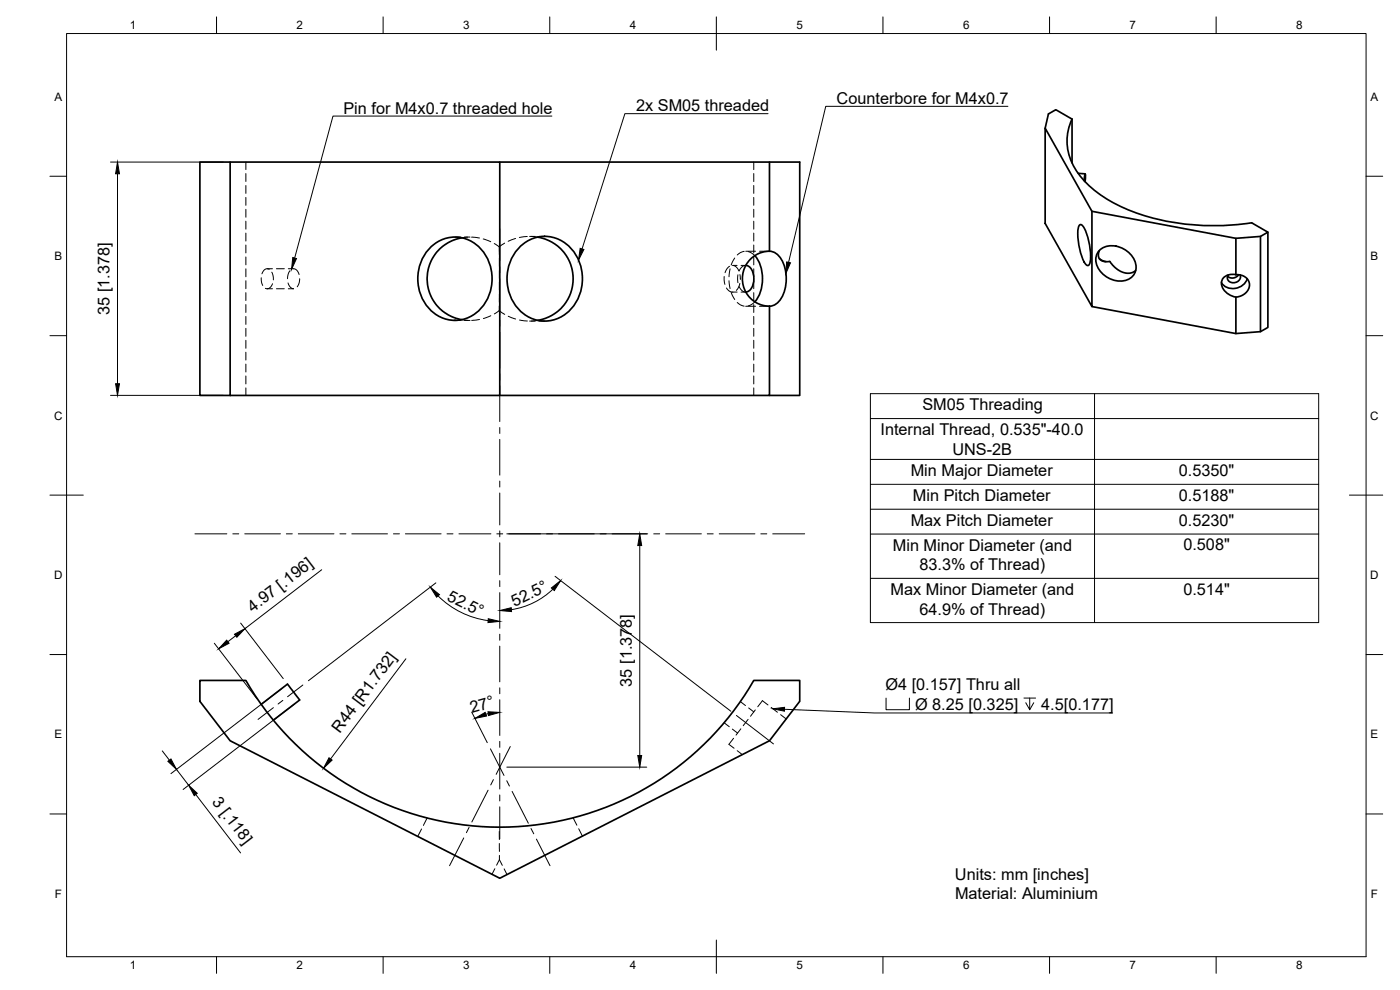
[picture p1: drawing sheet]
<svg xmlns="http://www.w3.org/2000/svg" width="420mm" height="297mm" viewBox="0 0 420 297" stroke-linecap="round" stroke-linejoin="round" font-family="sans-serif">
<!-- layer: Visible -->
<g fill="none" stroke="#000" stroke-width=".51">
<path d="M313.7 38.5l14 24.9v28.6l-14-25zM321.7 35.7a16.2 16.2 0 0 0 3.8 18.6 46 46 0 0 0 24.2 12 74.9 74.9 0 0 0 25.9 .6l4.9 2.8-2.2 1.2-7.4 .6-43.2-8.1M321.7 35.7l-4.8-2.8-2.3 1.3-.9 4.3M321.7 35.7v13.2M69.1 48.6h80.9v70h-80.9zM69.1 48.6h-9.1v70h9.1M150 48.6h90v70h-9.1M230.9 48.6v26.8M323.6 52l2.1 .2M325.4 54.2l.3-2-.1 2.3M129.6 73.9a10.6 10.6 0 0 1 16.9 4.2 12.9 12.9 0 0 1-7.4 17.7 11.2 11.2 0 0 1-13.4-9.3 13.4 13.4 0 0 1 3.9-12.6zM138.6 71.4l-1.9 .4-2.2 1-1.6 1.1-1.8 1.7-1.3 2-.9 1.7-.5 2.2-.2 1.9 .2 2.4 .5 2.1 .9 1.8 1.3 2 1.8 1.7 1.6 1 2.2 1 1.9 .5"/>
<path d="M156.4 73.7a10.7 10.7 0 0 1 17.2 4.3 13.1 13.1 0 0 1-7.5 18 11.3 11.3 0 0 1-13.6-9.5 13.6 13.6 0 0 1 3.9-12.8zM161.4 71.1l2.2 .6 2 1 1.8 1.2 1.8 1.7 1.2 1.9 .8 1.8 .6 1.9 .2 2.2-.2 2.7-.6 1.9-.8 1.8-1.2 1.9-1.8 1.7-1.8 1.2-2 1-2.2 .5M223.8 79.6a3.5 3.5 0 0 1 2.5 4 3.5 3.5 0 0 1-2.5 4M225 78a7.3 7.3 0 0 1 7.4-2.3 9.3 9.3 0 0 1 3.5 9.1 8.2 8.2 0 0 1-3.5 6.7 7.7 7.7 0 0 1-9.2-5.3 8.3 8.3 0 0 1 1.8-8.2zM226.5 76.7a11.6 11.6 0 0 1 0 13.9M324 67.5l.3-.1a5 5 0 0 1 2.1 3.5 17 17 0 0 1 .6 8.3l-.5 .5a5 5 0 0 1-2.1-3.5 17 17 0 0 1-.6-8.4zM329.9 75.2l-.3 1.2 .3 1.1 .8 .8 1.5 .2a1.21 1.21 0 0 1 1.6 .9l1.7 1.5 2 1h1.7l1.6-.7M329.9 77.6l2 .9M330 75.1a7 7 0 0 1 10.3 2.6 4.3 4.3 0 0 1 0 4.7 4.3 4.3 0 0 1-4.4 1.9 7 7 0 0 1-7-7.2l.3-.8zM370.9 71.5v10.9a3.2 3.2 0 0 1 3.5 1.3 3.2 3.2 0 0 1-.1 3.7 4.7 4.7 0 0 1-3.4 1.7M378.3 70.9v28.6l-7.4 .6M380.5 69.7v28.5l-2.2 1.3"/>
<path d="M230.9 91.9v26.7h-80.9M370.9 89.2v10.9l-43.2-8.1M370.9 82.4a3.1 3.1 0 0 0-4.3 3.2 5.3 5.3 0 0 0 4.3 3.6M371.7 82.4l-.9 .8-.8 .2-.8-.1-.8-.4M372.2 82.5a1.97 1.97 0 0 1-1.5 2.3 1.97 1.97 0 0 1-2.4-1.5l.3-.8M374.3 83.6a4.5 4.5 0 0 1-7.7 1.2M60 204.2h13.8a88 88 0 0 0 152.4 0h13.8v6.2l-9.1 11.9-80.9 41.2-80.9-41.2-9.1-11.9zM78.4 211.3l7.9-6 .5 .7 3.1 4-7.9 6.1"/>
</g>
<!-- layer: Hidden -->
<g fill="none" stroke="#000" stroke-width=".3">
<path d="M73.8 48.6v2.3M73.8 52.1v2.4M73.8 55.7v2.3M73.8 59.2v2.4M226.2 48.6v2.3M226.2 52.1v2.4M226.2 55.7v2.3M226.2 59.2v2.4M73.8 62.8v2.4M73.8 66.4v2.4M73.8 69.9v2.4M73.8 73.5v2.4"/>
<path d="M73.8 77.1v2.4M136.5 71.1h1.7M139.4 71.1h1.7M140.3 71.1l-1.7 .3M141.5 71.1l2.4 .3M145 71.7l2.3 .8M148.3 73.1a1.93 1.93 0 0 1 1.5 1.4l.1 1.9M149.9 77.6v2.4M151.4 72.9l-1.6 1.1M154.7 71.6l-2.2 .8M158.2 71l-2.3 .3M158.9 70.9h1.7"/>
<path d="M159.4 70.9l2 .2M161.8 70.9h1.7M218.9 79.9l-.7 .7-.6 1.2M219.8 79.6h1.4M220.1 79.7l.9 .4 .7 1.1M220.5 77.4l-1.1 2.1M222.4 79.6h1.4l-1 .4-1 1.3M223.4 75.4l-1.2 .4-.9 .7M223.8 75.4h3M224.5 75.5l1.1 .5 .9 .7M226.2 62.8v2.4M226.2 66.4v2.4"/>
<path d="M226.2 69.9v2.4M226.2 73.5v2.4M226.2 77.1v2.4M227.9 75.4h3M73.8 80.7v2.3M73.8 84.2v2.4M73.8 87.8v2.4M73.8 91.4v2.4M73.8 94.9v2.4M73.8 98.5v2.4M78.4 83.3l.1 1.4 .3 .9M79.7 86.5l.5 .1"/>
<path d="M80.2 80.6h1.6M80.2 86.6h1.6M80.8 80.8a1.57 1.57 0 0 0-2.2 1.4M81.6 81.7l.3 .9 .1 1.4M81.8 85.1l-.6 1-1 .5M83 80.6h2.3M83 86.6h2.3M86.4 84.9l.8 1.4 .9 .3h-1.6M86.5 80.6l2.2 .2 .5 .5 .6 1.1M87 81.2l-.4 .8-.3 1.6M89.9 83.6l-.1 1.2-.6 1.2M136.5 96.1h1.7"/>
<path d="M138.6 95.9l1.8 .2M139.4 96.1h1.7M143.9 95.8l-2.3 .3M147.3 94.7l-2.2 .9M149.8 93.2l-1.4 1M149.8 93.2l1.7 1.1M149.8 91.8v1.4M149.9 88.3v2.4M149.9 84.7v2.4M149.9 81.1v2.4M152.5 94.9l2.2 .8M155.9 96l2.4 .3"/>
<path d="M158.9 96.3h1.7M161.4 96.1l-1.9 .2M161.8 96.3h1.7M217.3 83l.3 2.3M218 86.4l.9 .9 1 .3M218.8 84.2l.3 2.4M219.1 80.7l-.3 2.3M219.4 87.7l1.1 2.2M219.8 87.6h1.4M221.3 90.7l.9 .8 1.1 .3M221.5 82.5v2.3M221.8 86l1 1.3 1 .3h-1.4"/>
<path d="M222 85l-.3 1.1-.7 1M222.1 82.4l.1 1.4M223.8 91.9h3M226.2 80.7v2.3M226.2 84.2v2.4M226.2 87.8v2.4M226.2 91.4v2.4M226.2 94.9v2.4M226.2 98.5v2.4M226.5 90.6l-.9 .7-1.1 .5M227.9 91.9h3M73.8 102.1v2.4"/>
<path d="M73.8 105.7v2.3M73.8 109.2v2.4M73.8 112.8v2.4M73.8 116.4v2.2M226.2 102.1v2.4M226.2 105.7v2.3M226.2 109.2v2.4M226.2 112.8v2.4M226.2 116.4v2.2M217.3 216.9l1.6 1.1M219.8 218.8l1.6 1.1M222.2 210.5l1.5 1.2"/>
<path d="M222.3 218.7l-1.4 1.9M224.5 215.8l-1.4 1.9M224.7 212.4l1.5 1.2M226.7 213l-1.5 1.9M230.5 211.5l-1.7-1.3-1.4 1.9M231.4 212.2l1.9 1.5M234.3 214.4l1.6 1.3M220.2 221.5l-1.4 1.8 1.5 1.2M221.3 225.2l1.5 1.2M126.5 248.7l-1.1 2.3M128.2 245.4l-1.1 2.3M149.8 248.2v.1"/>
<path d="M149.8 249.5l.1 2.4M149.9 253.1v2.4M149.9 256.7v1.2M149.9 257.9l-.9 1.7M149.9 257.9l.8 1.7M172 245.4l1.1 2.2M173.7 248.7l1.1 2.2M148.5 260.7l-.8 1.6M151.3 260.7l.9 1.7"/>
</g>
<!-- layer: Border -->
<g fill="none" stroke="#000" stroke-width=".3">
<path d="M20 10.1h390v276.9h-390zM65 5.1v5M115 5.1v5M165 5.1v5M215 5.1v10M265 5.1v5M315 5.1v5M365 5.1v5M15 52.9h5M410 52.9h5M15 100.7h5M410 100.7h5"/>
<path d="M15 148.6h10M405 148.6h10M15 196.4h5M410 196.4h5M15 244.2h5M410 244.2h5M65 287v5M115 287v5M165 287v5M215 282.1v9.9M265 287v5M315 287v5"/>
<path d="M365 287v5"/>
</g>
<!-- layer: Dimensions -->
<g fill="none" stroke="#000" stroke-width=".3">
<path d="M33.2 48.6h33.8M35.3 52.1v63M33.2 118.6h33.8M96.5 170.9l-23 17.7M130.8 174.9l-38.2 29.3M131.5 178.8a26.3 26.3 0 0 0 15 7.4M152.1 160.2h42M165.9 176.8a23 23 0 0 1-12.4 6.1M166.6 172.9l52.7 40.5M192 163.7v63M64.3 193l12.8 16.7M70.7 190.8l-2.3 1.7"/>
<path d="M72.2 187l12.8 16.6M121.8 197.7l-22.6 30M84.6 206.6l-33.3 25.5M88.3 211.3l-33.4 25.6M141.6 213.7l4.6 9.1M146.5 214.1l-.7 .2M48.7 225.3l2.1 2.8M53 230.9l3.6 4.7M58.8 238.4l13.4 17.5M152.1 230.2h42"/>
</g>
<g fill="#000" stroke="#000" stroke-width=".3">
<path d="M35.3 48.6l.6 3.5h-1.2zM34.7 115.1h1.2l-.6 3.5zM129.2 176.2l2.7 2.2-.9 .8zM165.5 176.4l2.8-2.2-2 3zM192 160.2l.6 3.5h-1.2zM68 192.1l.7 .9-3.1 1.7zM70.4 190.3l3.1-1.7-2.4 2.6zM146.5 185.6l3.5 .8-3.5 .4zM150 183.2l3.4-.9 .1 1.2zM142.5 215.5l3.1-1.8 .4 1.1zM146.5 213.6l3.5 .1-3.4 1zM50.4 228.4l.9-.7 1.7 3.2z"/>
<path d="M56.6 235.6l2.6 2.4-.9 .7zM98.7 227.4l1 .7-2.6 2.4zM191.4 226.7h1.2l-.6 3.5z"/>
</g>
<!-- layer: Annotations -->
<path d="M87.9 77.3l1.1 .3-1.5 3.2zM174.1 74.5l1.1 .4-1.6 3.1zM236.1 78.6l1.1 .3-1.4 3.2zM231.9 212.7l3.6-.5-.1 1.2z" fill="#000" stroke="#000" stroke-width=".3"/>
<path d="M165.6 34.8h-65.7l-11.5 42.6M230.5 34.1h-43l-12.8 40.6M302.5 31.9h-54.7l-11.1 46.8M235.4 212.8l27 1.1h71.5M265.9 209.5v3.4h7v-3.4M307.3 209.5h3.5M309 209.5v3.4l-1.2-2.1M310.2 210.8l-1.2 2.1" fill="none" stroke="#000" stroke-width=".3"/>
<!-- layer: Center Lines -->
<g fill="none" stroke="#000" stroke-width=".3">
<path d="M150 68.7v9.6M150 80.1v1.7M150 83.6v10.7M150 96.1v1.8M150 99.7v10.7M150 112.2v1.8M150 115.8v10.7M150 128.3v1.8M150 131.8v10.8M150 144.3v1.8M150 147.9v9.6M150 159.3v1.8"/>
<path d="M58.5 160.2h9.6M69.9 160.2h1.7M73.4 160.2h10.8M85.9 160.2h1.8M89.5 160.2h10.7M102 160.2h1.8M105.6 160.2h10.7M118.1 160.2h1.8M121.7 160.2h10.7M134.2 160.2h1.8M137.7 160.2h9.6M149.1 160.2h1.8"/>
<path d="M150 162.9v9.6M150 174.2v1.8M150 177.8v10.7M152.7 160.2h9.6M164 160.2h1.8M167.6 160.2h10.7M180.1 160.2h1.8M183.7 160.2h10.7M196.2 160.2h1.8M199.8 160.2h10.7M212.3 160.2h1.7M215.8 160.2h10.7"/>
<path d="M228.3 160.2h1.8M231.9 160.2h9.6M150 190.3v1.8M150 193.9v10.7M82 212.3l-4.6 3.5M84.9 210.1l-1.4 1.1M90.9 205.5l-4.6 3.5M150 206.4v1.8M150 209.9v10.8M221 214.7l11.1 8.5M146.5 237.1l-4.9 9.5M147.2 224.7l4.1 8"/>
<path d="M148.1 233.9l-.8 1.6M150 222.4v1.8M150 226v10.7M150 238.5v1.8M152.1 234.3l.8 1.5M153.1 224l-4.2 8.3M153.7 237.5l4.9 9.5M139.2 251.4l-4.3 8.3M140.8 248.2l-.8 1.6M150 242.1v9.6M159.4 248.6l.8 1.6M161 251.8l4.1 7.9"/>
</g>
<!-- layer: BOM -->
<path d="M261.2 118.1h134.6v68.7h-134.6zM328.5 118.1v68.7M261.2 125.6h134.6M261.2 137.8h134.6M261.2 145.3h134.6M261.2 152.8h134.6M261.2 160.2h134.6M261.2 173.5h134.6" fill="none" stroke="#000" stroke-width=".3"/>
<g font-size="4.9">
<text x="103.1" y="34.1">Pin for M4x0.7 threaded hole</text>
<text x="190.9" y="33.4">2x SM05 threaded</text>
<text x="251.1" y="31.2">Counterbore for M4x0.7</text>
<text x="32.9" y="94.5" transform="rotate(-90 32.9 94.5)">35 [1.378]</text>
<text x="276.8" y="123.1">SM05 Threading</text>
<text x="264.2" y="130.5">Internal Thread, 0.535&quot;-40.0</text>
<text x="285.8" y="136.4">UNS-2B</text>
<text x="273.3" y="142.8">Min Major Diameter</text>
<text x="353.8" y="142.8">0.5350&quot;</text>
<text x="274" y="150.2">Min Pitch Diameter</text>
<text x="353.8" y="150.2">0.5188&quot;</text>
<text x="273.3" y="157.7">Max Pitch Diameter</text>
<text x="353.8" y="157.7">0.5230&quot;</text>
<text x="267.9" y="165.2">Min Minor Diameter (and</text>
<text x="355.1" y="165.2">0.508&quot;</text>
<text x="275.9" y="171.1">83.3% of Thread)</text>
<text x="133.9" y="179.9" transform="rotate(26 133.9 179.9)">52.5°</text>
<text x="267.3" y="178.5">Max Minor Diameter (and</text>
<text x="355.1" y="178.4">0.514&quot;</text>
<text x="75.9" y="183.8" transform="rotate(-38 75.9 183.8)">4.97 [.196]</text>
<text x="154.4" y="182" transform="rotate(-26 154.4 182)">52.5°</text>
<text x="275.9" y="184.4">64.9% of Thread)</text>
<text x="189.6" y="206" transform="rotate(-90 189.6 206)">35 [1.378]</text>
<text x="265.7" y="207">Ø4 [0.157] Thru all</text>
<text x="141.6" y="214" transform="rotate(-16 141.6 214)">27°</text>
<text x="274.6" y="212.9">Ø 8.25 [0.325]</text>
<text x="312.5" y="212.9">4.5[0.177]</text>
<text x="101.9" y="220.1" transform="rotate(-53 101.9 220.1)">R44 [R1.732]</text>
<text x="63.5" y="240.7" transform="rotate(53 63.5 240.7)">3 [.118]</text>
<text x="286.6" y="263.9">Units: mm [inches]</text>
<text x="286.6" y="269.8">Material: Aluminium</text>
</g>
<g font-size="3.5">
<text x="39" y="8.8">1</text>
<text x="89" y="8.8">2</text>
<text x="139" y="8.8">3</text>
<text x="189" y="8.8">4</text>
<text x="239" y="8.8">5</text>
<text x="289" y="8.8">6</text>
<text x="339" y="8.8">7</text>
<text x="389" y="8.8">8</text>
<text x="16.3" y="30.2">A</text>
<text x="411.3" y="30.2">A</text>
<text x="16.3" y="78">B</text>
<text x="411.3" y="78">B</text>
<text x="16.2" y="125.9">C</text>
<text x="411.2" y="125.9">C</text>
<text x="16.2" y="173.7">D</text>
<text x="411.2" y="173.7">D</text>
<text x="16.3" y="221.6">E</text>
<text x="411.3" y="221.6">E</text>
<text x="16.4" y="269.4">F</text>
<text x="411.4" y="269.4">F</text>
<text x="39" y="290.8">1</text>
<text x="89" y="290.8">2</text>
<text x="139" y="290.8">3</text>
<text x="189" y="290.8">4</text>
<text x="239" y="290.8">5</text>
<text x="289" y="290.8">6</text>
<text x="339" y="290.8">7</text>
<text x="389" y="290.8">8</text>
</g>
</svg>
